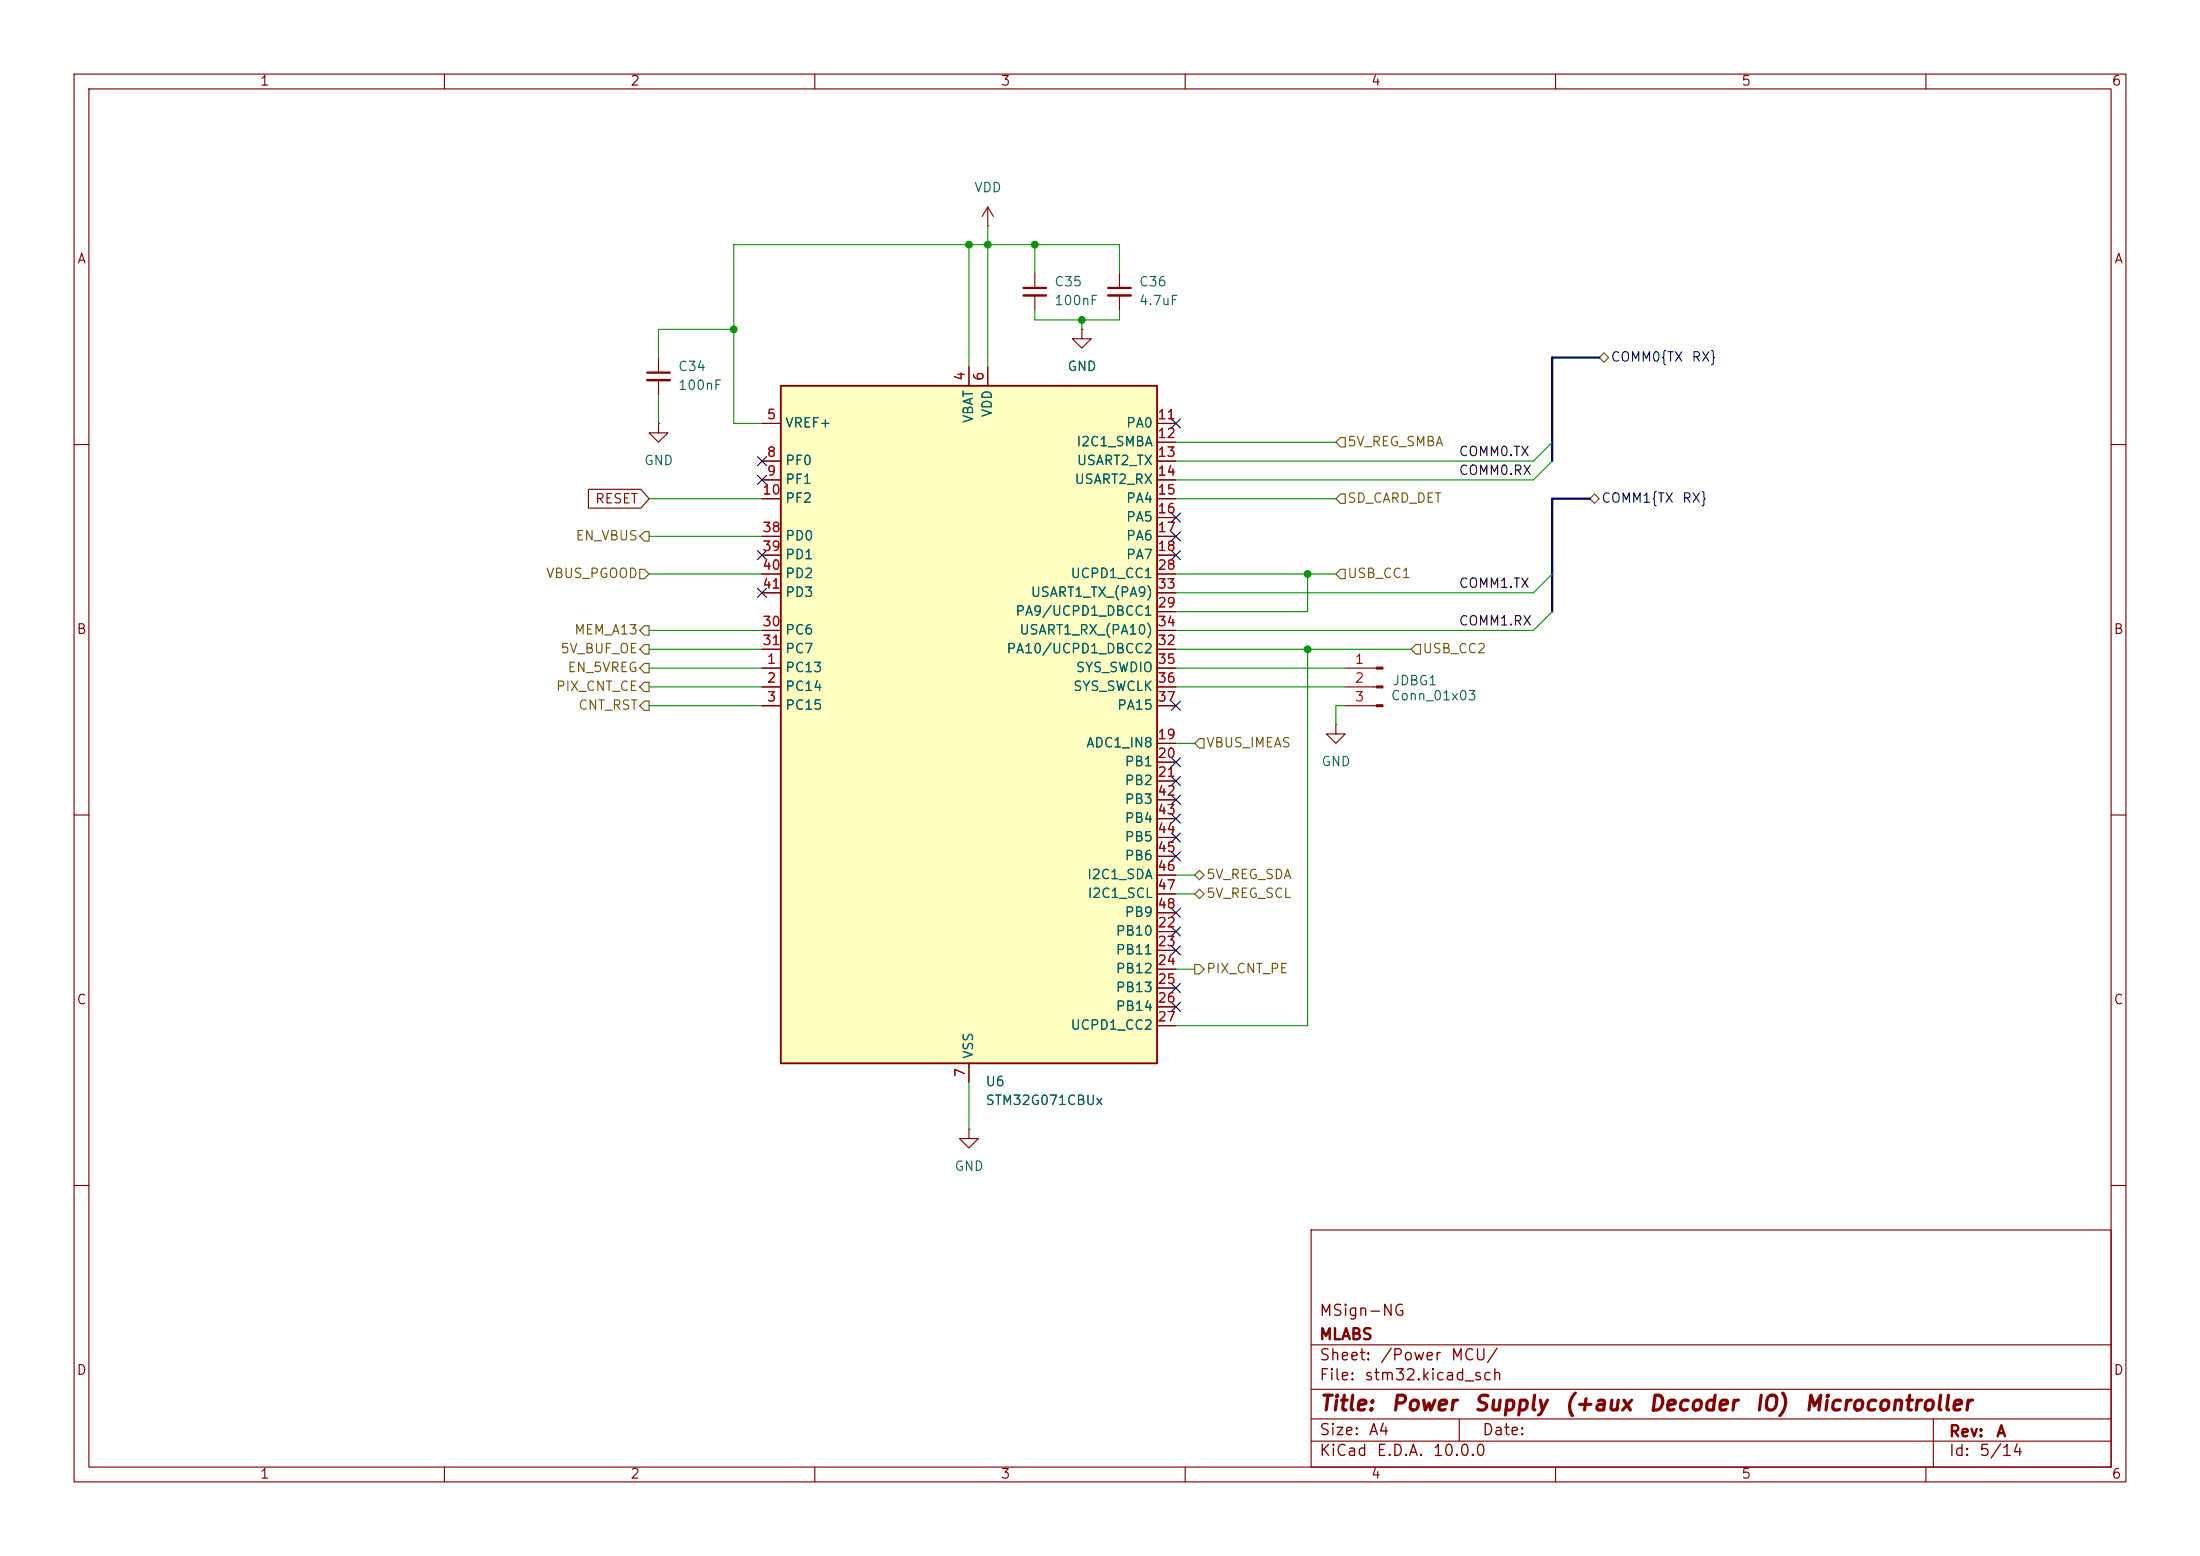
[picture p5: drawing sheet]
<svg xmlns="http://www.w3.org/2000/svg" width="297mm" height="210mm" viewBox="0 0 297 210" stroke-linecap="round" stroke-linejoin="round" font-family="sans-serif">
<g fill="none" stroke="#840000" stroke-width=".15">
<path d="M10 10h277v190h-277zM12 12h273v186h-273zM60 10v2M110 10v2M160 10v2M210 10v2M260 10v2M133.3 30.5h.1M133.3 27.9l-.7 1.3M133.3 27.9l.8 1.3M133.3 27.9v2.6M88.9 48.3v2"/>
<path d="M88.9 51.3v2M10 60h2M285 60h2M10 110h2M285 110h2M10 160h2M177 166h108v32h-108zM285 160h2M60 198v2M110 198v2M160 198v2M177 194.5h108"/>
<path d="M177 191.5h108M177 187.5h108M177 181.5h108M197 191.5v3M210 198v2M260 198v2M261 191.5v6.5"/>
</g>
<path d="M87.4 50.3h3" fill="none" stroke="#840000" stroke-width=".3"/>
<path d="M87.4 51.3h3" fill="none" stroke="#840000" stroke-width=".33"/>
<path d="M105.4 52.1h50.8v91.4h-50.8z" fill="#ffffc2"/>
<path d="M105.4 52.1h50.8v91.4h-50.8z" fill="none" stroke="#840000" stroke-width=".25"/>
<g fill="none" stroke="#840000" stroke-width=".15">
<path d="M139.7 36.8v2.1M139.7 39.9v2M151.1 36.8v2.1M151.1 39.9v2M88.9 57.2v1.2h1.3l-1.3 1.3-1.3-1.3h1.3M88.9 57.2h.1M102.9 57.2h2.5M130.8 49.5v2.6M133.3 49.5v2.6M146 44.5v1.2h1.3l-1.3 1.3-1.2-1.3h1.2M146 44.5h.1M156.2 57.2h2.5"/>
<path d="M156.2 59.7h2.5M79.4 66h7.1l1.1 1.3-1.1 1.3h-7.1zM102.9 62.2h2.5M102.9 64.8h2.5M102.9 67.3h2.5M102.9 72.4h2.5M102.9 74.9h2.5M102.9 77.5h2.5M156.2 62.2h2.5M156.2 64.8h2.5M156.2 67.3h2.5M156.2 69.9h2.5"/>
<path d="M156.2 72.4h2.5M156.2 74.9h2.5M156.2 77.5h2.5M102.9 90.2h2.5M102.9 92.7h2.5M102.9 95.3h2.5M102.9 85.1h2.5M102.9 87.6h2.5M102.9 80h2.5M156.2 90.2h2.5M156.2 92.7h2.5M156.2 95.3h2.5"/>
<path d="M156.2 82.6h2.5M156.2 85.1h2.5M156.2 87.6h2.5M156.2 80h2.5M180.3 97.8v1.3h1.3l-1.3 1.2-1.2-1.2h1.2M180.3 97.8h.1M181.6 90.2h4.2M181.6 92.7h4.2M181.6 95.3h4.2M156.2 100.3h2.5M156.2 102.9h2.5M156.2 105.4h2.5"/>
<path d="M156.2 108h2.5M156.2 110.5h2.5M156.2 113h2.5M156.2 115.6h2.5M156.2 118.1h2.5M156.2 125.7h2.5M156.2 128.3h2.5M156.2 130.8h2.5M156.2 133.4h2.5M156.2 135.9h2.5M156.2 138.4h2.5M156.2 120.7h2.5"/>
<path d="M156.2 123.2h2.5M130.8 152.4v1.3h1.3l-1.3 1.2-1.3-1.2h1.3M130.8 152.4h.1M130.8 143.5v2.6"/>
</g>
<path d="M138.2 38.9h3M149.6 38.9h3.1" fill="none" stroke="#840000" stroke-width=".3"/>
<path d="M138.2 39.9h3M149.6 39.9h3.1" fill="none" stroke="#840000" stroke-width=".33"/>
<g fill="#840000" stroke="#840000" stroke-width=".15">
<path d="M185.8 90h.9v.3h-.9z"/>
<path d="M185.8 92.6h.9v.2h-.9z"/>
<path d="M185.8 95.1h.9v.3h-.9z"/>
</g>
<g fill="none" stroke="#725600" stroke-width=".15">
<path d="M181 59.1h.6v1.2h-.6l-.7-.6zM215.9 48.3l.6-.7 .7 .7-.7 .6zM86.4 76.8h.6l.6 .7-.6 .6h-.6zM87 71.8h.6v1.2h-.6l-.6-.6zM181 66.7h.6v1.2h-.6l-.7-.6zM181 76.8h.6v1.3h-.6l-.7-.6zM214.6 67.3l.7-.6 .6 .6-.6 .6zM87 89.5h.6v1.3h-.6l-.6-.6zM87 84.5h.6v1.2h-.6l-.6-.6zM87 92.1h.6v1.2h-.6l-.6-.6zM87 87h.6v1.3h-.6l-.6-.7zM87 94.6h.6v1.3h-.6l-.6-.6z"/>
<path d="M161.9 99.7h.7v1.3h-.7l-.6-.7zM191.1 87h.7v1.3h-.7l-.6-.7zM161.3 118.1l.6-.6 .7 .6-.7 .6zM161.3 130.2h.6l.7 .6-.7 .6h-.6zM161.3 120.7l.6-.7 .7 .7-.7 .6z"/>
</g>
<path d="M215.9 48.3h-6.4v13.9M214.6 67.3h-5.1v15.3" fill="none" stroke="#000084" stroke-width=".3"/>
<g fill="none" stroke="#009600" stroke-width=".15">
<path d="M130.8 33v16.5M133.3 30.5v19M139.7 33v3.8M151.1 36.8v-3.8h-52v24.2h3.8M88.9 53.3v3.9M99.1 44.5h-10.2v3.8M139.7 41.9v1.3h11.4v-1.3M146 43.2v1.3M158.7 59.7h21.6M209.5 59.7l-2.5 2.5h-48.3M87.6 77.5h15.3M87.6 67.3h15.3"/>
<path d="M87.6 72.4h15.3M158.7 77.5h21.6M158.7 67.3h21.6M176.5 77.5v5.1h-17.8M209.5 62.2l-2.5 2.6h-48.3M209.5 77.5l-2.5 2.5h-48.3M87.6 85.1h15.3M87.6 87.6h15.3M87.6 90.2h15.3M87.6 92.7h15.3M87.6 95.3h15.3M158.7 87.6h31.8"/>
<path d="M158.7 90.2h22.9M158.7 92.7h22.9M176.5 87.6v50.8h-17.8M181.6 95.3h-1.3v2.5M209.5 82.6l-2.5 2.5h-48.3M158.7 100.3h2.6M158.7 118.1h2.6M158.7 130.8h2.6M158.7 120.7h2.6M130.8 146.1v6.3"/>
</g>
<g fill="none" stroke="#000084" stroke-width=".15">
<path d="M158.1 56.5l1.3 1.3M159.4 56.5l-1.3 1.3M102.3 79.4l1.2 1.2M102.3 74.3l1.2 1.2M102.3 61.6l1.2 1.2M102.3 64.2l1.2 1.2M103.5 79.4l-1.2 1.2M103.5 74.3l-1.2 1.2M103.5 61.6l-1.2 1.2M103.5 64.2l-1.2 1.2M158.1 71.8l1.3 1.2M158.1 69.2l1.3 1.3"/>
<path d="M158.1 74.3l1.3 1.2M159.4 71.8l-1.3 1.2M159.4 69.2l-1.3 1.3M159.4 74.3l-1.3 1.2M158.1 94.6l1.3 1.3M159.4 94.6l-1.3 1.3M158.1 115l1.3 1.2M158.1 102.3l1.3 1.2M158.1 109.9l1.3 1.2M158.1 112.4l1.3 1.2M158.1 107.3l1.3 1.3M158.1 104.8l1.3 1.2"/>
<path d="M159.4 115l-1.3 1.2M159.4 102.3l-1.3 1.2M159.4 109.9l-1.3 1.2M159.4 112.4l-1.3 1.2M159.4 107.3l-1.3 1.3M159.4 104.8l-1.3 1.2M158.1 127.7l1.3 1.2M158.1 135.3l1.3 1.2M158.1 125.1l1.3 1.2M158.1 122.6l1.3 1.2M158.1 132.7l1.3 1.3M159.4 127.7l-1.3 1.2"/>
<path d="M159.4 135.3l-1.3 1.2M159.4 125.1l-1.3 1.2M159.4 122.6l-1.3 1.2M159.4 132.7l-1.3 1.3"/>
</g>
<g fill="#009600" stroke="#009600" stroke-width=".14">
<circle cx="146" cy="43.2" r=".46"/>
<circle cx="176.5" cy="77.5" r=".46"/>
<circle cx="176.5" cy="87.6" r=".46"/>
<circle cx="133.3" cy="33" r=".46"/>
<circle cx="139.7" cy="33" r=".46"/>
<circle cx="130.8" cy="33" r=".46"/>
<circle cx="99.1" cy="44.5" r=".46"/>
</g>
<g font-size="2" fill="#840000">
<text x="178" y="190.9">Title:</text>
<text x="187.7" y="190.9">Power</text>
<text x="198.8" y="190.9">Supply</text>
<text x="211.1" y="190.9">(+aux</text>
<text x="222.4" y="190.9">Decoder</text>
<text x="236.8" y="190.9">IO)</text>
<text x="243.5" y="190.9">Microcontroller</text>
</g>
<g font-size="1.5" fill="#840000">
<text x="178" y="178">MSign-NG</text>
<text x="178" y="184">Sheet:</text>
<text x="178" y="181.2">MLABS</text>
<text x="186.2" y="184">/Power</text>
<text x="195.7" y="184">MCU/</text>
<text x="178" y="186.7">File:</text>
<text x="184.1" y="186.7">stm32.kicad_sch</text>
<text x="178" y="196.9">KiCad</text>
<text x="178" y="194.1">Size:</text>
<text x="184.7" y="194.1">A4</text>
<text x="185.7" y="196.9">E.D.A.</text>
<text x="193.3" y="196.9">10.0.0</text>
<text x="200" y="194.1">Date:</text>
<text x="263" y="194.3">Rev:</text>
<text x="263" y="196.9">Id:</text>
<text x="267.1" y="196.9">5/14</text>
<text x="269.4" y="194.3">A</text>
</g>
<g font-size="1.3" fill="#840000">
<text x="35" y="11.9">1</text>
<text x="85" y="11.9">2</text>
<text x="135" y="11.9">3</text>
<text x="185" y="11.9">4</text>
<text x="235" y="11.9">5</text>
<text x="285" y="11.9">6</text>
<text x="10.3" y="35.9">A</text>
<text x="285.3" y="35.9">A</text>
<text x="80.3" y="68.3">RESET</text>
<text x="10.3" y="85.9">B</text>
<text x="285.3" y="85.9">B</text>
<text x="10.3" y="135.9">C</text>
<text x="285.3" y="135.9">C</text>
<text x="10.3" y="185.9">D</text>
<text x="285.3" y="185.9">D</text>
<text x="35" y="199.9">1</text>
<text x="85" y="199.9">2</text>
<text x="135" y="199.9">3</text>
<text x="185" y="199.9">4</text>
<text x="235" y="199.9">5</text>
<text x="285" y="199.9">6</text>
</g>
<g font-size="1.3" fill="#006464">
<text x="131.4" y="26.3">VDD</text>
<text x="142.2" y="41.5">100nF</text>
<text x="142.2" y="39">C35</text>
<text x="153.7" y="39">C36</text>
<text x="153.7" y="41.5">4.7uF</text>
<text x="91.4" y="52.9">100nF</text>
<text x="91.4" y="50.4">C34</text>
<text x="144" y="50.4">GND</text>
<text x="105.9" y="58">VREF+</text>
<text x="131.7" y="57.2" transform="rotate(-90 131.7 57.2)">VBAT</text>
<text x="134.2" y="56.4" transform="rotate(-90 134.2 56.4)">VDD</text>
<text x="151.9" y="58">PA0</text>
<text x="86.9" y="63.1">GND</text>
<text x="105.9" y="63.1">PF0</text>
<text x="105.9" y="65.6">PF1</text>
<text x="145" y="65.6">USART2_RX</text>
<text x="145.2" y="60.6">I2C1_SMBA</text>
<text x="145.3" y="63.1">USART2_TX</text>
<text x="105.9" y="68.2">PF2</text>
<text x="151.9" y="68.2">PA4</text>
<text x="151.9" y="70.7">PA5</text>
<text x="105.9" y="73.3">PD0</text>
<text x="105.9" y="75.8">PD1</text>
<text x="151.9" y="73.3">PA6</text>
<text x="151.9" y="75.8">PA7</text>
<text x="105.9" y="78.3">PD2</text>
<text x="105.9" y="80.9">PD3</text>
<text x="137" y="83.4">PA9/UCPD1_DBCC1</text>
<text x="139" y="80.9">USART1_TX_(PA9)</text>
<text x="144.4" y="78.3">UCPD1_CC1</text>
<text x="105.9" y="86">PC6</text>
<text x="105.9" y="88.5">PC7</text>
<text x="135.8" y="88.5">PA10/UCPD1_DBCC2</text>
<text x="137.5" y="86">USART1_RX_(PA10)</text>
<text x="105.9" y="91">PC13</text>
<text x="105.9" y="93.6">PC14</text>
<text x="144.8" y="93.6">SYS_SWCLK</text>
<text x="145.2" y="91">SYS_SWDIO</text>
<text x="187.7" y="94.8">Conn_01x03</text>
<text x="187.9" y="92.8">JDBG1</text>
<text x="105.9" y="96.1">PC15</text>
<text x="146.5" y="101.2">ADC1_IN8</text>
<text x="150.7" y="96.1">PA15</text>
<text x="151.7" y="103.7">PB1</text>
<text x="151.7" y="106.3">PB2</text>
<text x="178.3" y="103.7">GND</text>
<text x="151.7" y="108.8">PB3</text>
<text x="151.7" y="111.4">PB4</text>
<text x="151.7" y="113.9">PB5</text>
<text x="146.7" y="119">I2C1_SDA</text>
<text x="151.7" y="116.4">PB6</text>
<text x="146.7" y="121.5">I2C1_SCL</text>
<text x="151.7" y="124.1">PB9</text>
<text x="150.5" y="126.6">PB10</text>
<text x="150.5" y="129.1">PB11</text>
<text x="150.5" y="131.7">PB12</text>
<text x="150.5" y="134.2">PB13</text>
<text x="150.5" y="136.8">PB14</text>
<text x="131.7" y="143" transform="rotate(-90 131.7 143)">VSS</text>
<text x="144.4" y="139.3">UCPD1_CC2</text>
<text x="133" y="146.9">U6</text>
<text x="133" y="149.5">STM32G071CBUx</text>
<text x="128.8" y="158.3">GND</text>
</g>
<g font-size="1.3" fill="#a90000">
<text x="130.6" y="51.5" transform="rotate(-90 130.6 51.5)">4</text>
<text x="133.1" y="51.5" transform="rotate(-90 133.1 51.5)">6</text>
<text x="103.4" y="56.9">5</text>
<text x="156.2" y="56.9">11</text>
<text x="156.2" y="59.4">12</text>
<text x="103.4" y="62">8</text>
<text x="103.4" y="64.5">9</text>
<text x="156.2" y="62">13</text>
<text x="156.2" y="64.5">14</text>
<text x="102.8" y="67.1">10</text>
<text x="156.2" y="67.1">15</text>
<text x="156.2" y="69.6">16</text>
<text x="102.8" y="72.1">38</text>
<text x="102.8" y="74.7">39</text>
<text x="102.8" y="77.2">40</text>
<text x="156.2" y="72.1">17</text>
<text x="156.2" y="74.7">18</text>
<text x="156.2" y="77.2">28</text>
<text x="102.8" y="79.8">41</text>
<text x="156.2" y="82.3">29</text>
<text x="156.2" y="79.8">33</text>
<text x="102.8" y="84.8">30</text>
<text x="102.8" y="87.4">31</text>
<text x="103.4" y="89.9">1</text>
<text x="156.2" y="87.4">32</text>
<text x="156.2" y="84.8">34</text>
<text x="156.2" y="89.9">35</text>
<text x="182.8" y="89.9">1</text>
<text x="103.4" y="92.5">2</text>
<text x="103.4" y="95">3</text>
<text x="156.2" y="92.5">36</text>
<text x="156.2" y="95">37</text>
<text x="182.8" y="92.5">2</text>
<text x="182.8" y="95">3</text>
<text x="156.2" y="100.1">19</text>
<text x="156.2" y="102.6">20</text>
<text x="156.2" y="105.2">21</text>
<text x="156.2" y="107.7">42</text>
<text x="156.2" y="110.2">43</text>
<text x="156.2" y="112.8">44</text>
<text x="156.2" y="115.3">45</text>
<text x="156.2" y="117.9">46</text>
<text x="156.2" y="125.5">22</text>
<text x="156.2" y="120.4">47</text>
<text x="156.2" y="122.9">48</text>
<text x="156.2" y="128">23</text>
<text x="156.2" y="130.6">24</text>
<text x="156.2" y="133.1">25</text>
<text x="156.2" y="135.6">26</text>
<text x="156.2" y="138.2">27</text>
<text x="130.6" y="145.5" transform="rotate(-90 130.6 145.5)">7</text>
</g>
<g font-size="1.3" fill="#000084">
<text x="217.4" y="49.1">COMM0{TX</text>
<text x="228.3" y="49.1">RX}</text>
<text x="216.1" y="68.2">COMM1{TX</text>
<text x="227" y="68.2">RX}</text>
</g>
<g font-size="1.3" fill="#725600">
<text x="181.8" y="60.6">5V_REG_SMBA</text>
<text x="181.8" y="68.2">SD_CARD_DET</text>
<text x="77.6" y="73.3">EN_VBUS</text>
<text x="73.6" y="78.3">VBUS_PGOOD</text>
<text x="181.8" y="78.3">USB_CC1</text>
<text x="75.6" y="88.5">5V_BUF_OE</text>
<text x="77.4" y="86">MEM_A13</text>
<text x="192" y="88.5">USB_CC2</text>
<text x="75" y="93.6">PIX_CNT_CE</text>
<text x="76.5" y="91">EN_5VREG</text>
<text x="78" y="96.1">CNT_RST</text>
<text x="162.8" y="101.2">VBUS_IMEAS</text>
<text x="162.8" y="119">5V_REG_SDA</text>
<text x="162.8" y="121.5">5V_REG_SCL</text>
<text x="162.8" y="131.7">PIX_CNT_PE</text>
</g>
<g font-size="1.3" fill="#0f0f0f">
<text x="196.8" y="64.4">COMM0.RX</text>
<text x="196.8" y="61.9">COMM0.TX</text>
<text x="196.8" y="79.7">COMM1.TX</text>
<text x="196.8" y="84.7">COMM1.RX</text>
</g>
</svg>
